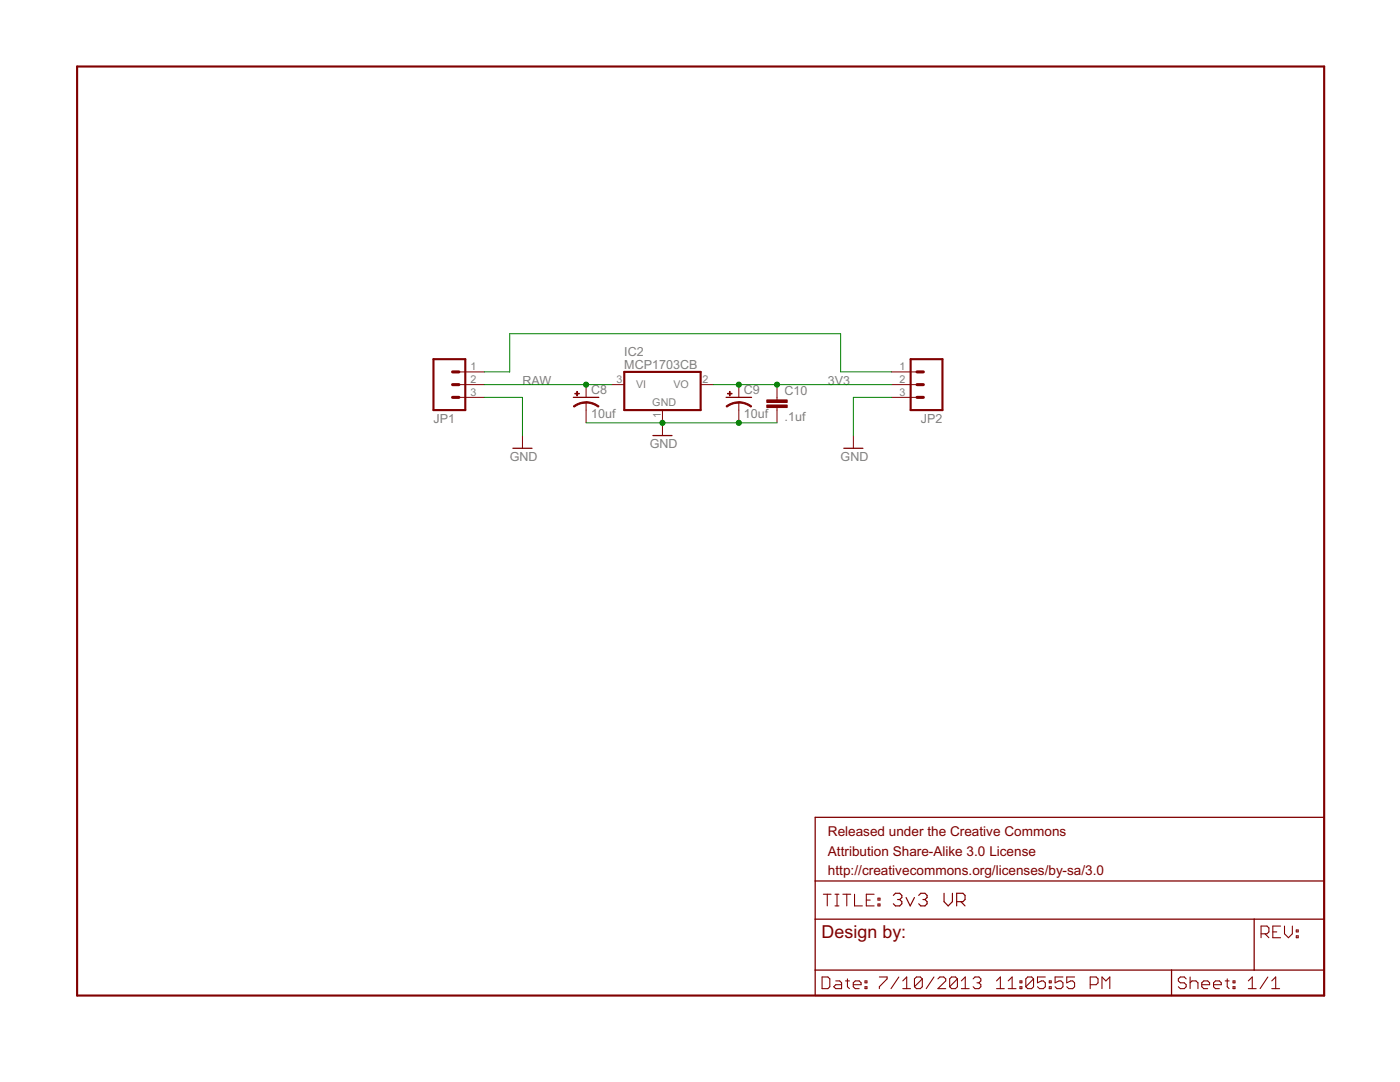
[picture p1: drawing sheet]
<?xml version="1.0" encoding="utf-8"?>
<!DOCTYPE eagle SYSTEM "eagle.dtd">
<!--
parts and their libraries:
SparkFun-Connectors: Licensing: CC v3.0 Share-Alike You are welcome to use this library for commercial purposes.
-->
<eagle version="6.4">
<drawing>
<settings>
<setting alwaysvectorfont="no"/>
<setting verticaltext="up"/>
</settings>
<grid distance="0.1" unitdist="inch" unit="inch" style="lines" multiple="1" display="no" altdistance="0.01" altunitdist="inch" altunit="inch"/>
<schematic xreflabel="%F%N/%S.%C%R" xrefpart="/%S.%C%R">
<libraries>
<library name="SparkFun">
<symbols>
<symbol name="GND">
<wire x1="-1.905" y1="0" x2="1.905" y2="0" width="0.254" layer="94"/>
<text x="-2.54" y="-2.54" size="1.778" layer="96">&gt;VALUE</text>
<pin name="GND" x="0" y="2.54" visible="off" length="short" direction="sup" rot="R270"/>
</symbol>
<symbol name="CAP_POL">
<wire x1="-2.54" y1="0" x2="2.54" y2="0" width="0.254" layer="94"/>
<wire x1="0" y1="-1.016" x2="0" y2="-2.54" width="0.1524" layer="94"/>
<wire x1="0" y1="-1" x2="2.4892" y2="-1.8542" width="0.254" layer="94" curve="-37.878202" cap="flat"/>
<wire x1="-2.4669" y1="-1.8504" x2="0" y2="-1.0161" width="0.254" layer="94" curve="-37.376341" cap="flat"/>
<text x="1.016" y="0.635" size="1.778" layer="95">&gt;NAME</text>
<text x="1.016" y="-4.191" size="1.778" layer="96">&gt;VALUE</text>
<rectangle x1="-2.253" y1="0.668" x2="-1.364" y2="0.795" layer="94"/>
<rectangle x1="-1.872" y1="0.287" x2="-1.745" y2="1.176" layer="94"/>
<pin name="+" x="0" y="2.54" visible="off" length="short" direction="pas" swaplevel="1" rot="R270"/>
<pin name="-" x="0" y="-5.08" visible="off" length="short" direction="pas" swaplevel="1" rot="R90"/>
</symbol>
<symbol name="CAP">
<wire x1="0" y1="2.54" x2="0" y2="2.032" width="0.1524" layer="94"/>
<wire x1="0" y1="0" x2="0" y2="0.508" width="0.1524" layer="94"/>
<text x="1.524" y="2.921" size="1.778" layer="95">&gt;NAME</text>
<text x="1.524" y="-2.159" size="1.778" layer="96">&gt;VALUE</text>
<rectangle x1="-2.032" y1="0.508" x2="2.032" y2="1.016" layer="94"/>
<rectangle x1="-2.032" y1="1.524" x2="2.032" y2="2.032" layer="94"/>
<pin name="1" x="0" y="5.08" visible="off" length="short" direction="pas" swaplevel="1" rot="R270"/>
<pin name="2" x="0" y="-2.54" visible="off" length="short" direction="pas" swaplevel="1" rot="R90"/>
</symbol>
</symbols>
<devicesets>
<deviceset name="GND" prefix="GND">
<gates>
<gate name="1" symbol="GND" x="0" y="0"/>
</gates>
<devices>
<device name="">
<technologies>
<technology name=""/>
</technologies>
</device>
</devices>
</deviceset>
<deviceset name="CAP_POL" prefix="C" uservalue="yes">
<gates>
<gate name="G$1" symbol="CAP_POL" x="0" y="0"/>
</gates>
<devices>
<device name="1206" package="EIA3216">
<connects>
<connect gate="G$1" pin="+" pad="A"/>
<connect gate="G$1" pin="-" pad="C"/>
</connects>
<technologies>
<technology name=""/>
</technologies>
</device>
<device name="3528" package="EIA3528">
<connects>
<connect gate="G$1" pin="+" pad="A"/>
<connect gate="G$1" pin="-" pad="C"/>
</connects>
<technologies>
<technology name=""/>
</technologies>
</device>
<device name="PTH1" package="CPOL-RADIAL-100UF-25V">
<connects>
<connect gate="G$1" pin="+" pad="1"/>
<connect gate="G$1" pin="-" pad="2"/>
</connects>
<technologies>
<technology name=""/>
</technologies>
</device>
<device name="PTH2" package="CPOL-RADIAL-10UF-25V">
<connects>
<connect gate="G$1" pin="+" pad="1"/>
<connect gate="G$1" pin="-" pad="2"/>
</connects>
<technologies>
<technology name=""/>
</technologies>
</device>
<device name="7343" package="EIA7343">
<connects>
<connect gate="G$1" pin="+" pad="A"/>
<connect gate="G$1" pin="-" pad="C"/>
</connects>
<technologies>
<technology name=""/>
</technologies>
</device>
<device name="G" package="PANASONIC_G">
<connects>
<connect gate="G$1" pin="+" pad="+"/>
<connect gate="G$1" pin="-" pad="-"/>
</connects>
<technologies>
<technology name=""/>
</technologies>
</device>
<device name="E" package="PANASONIC_E">
<connects>
<connect gate="G$1" pin="+" pad="+"/>
<connect gate="G$1" pin="-" pad="-"/>
</connects>
<technologies>
<technology name=""/>
</technologies>
</device>
<device name="C" package="PANASONIC_C">
<connects>
<connect gate="G$1" pin="+" pad="+"/>
<connect gate="G$1" pin="-" pad="-"/>
</connects>
<technologies>
<technology name=""/>
</technologies>
</device>
<device name="F80" package="NIPPON_F80">
<connects>
<connect gate="G$1" pin="+" pad="+"/>
<connect gate="G$1" pin="-" pad="-"/>
</connects>
<technologies>
<technology name=""/>
</technologies>
</device>
<device name="D" package="PANASONIC_D">
<connects>
<connect gate="G$1" pin="+" pad="+"/>
<connect gate="G$1" pin="-" pad="-"/>
</connects>
<technologies>
<technology name=""/>
</technologies>
</device>
<device name="PTH3" package="CPOL-RADIAL-1000UF-63V">
<connects>
<connect gate="G$1" pin="+" pad="1"/>
<connect gate="G$1" pin="-" pad="2"/>
</connects>
<technologies>
<technology name=""/>
</technologies>
</device>
<device name="PTH4" package="CPOL-RADIAL-1000UF-25V">
<connects>
<connect gate="G$1" pin="+" pad="1"/>
<connect gate="G$1" pin="-" pad="2"/>
</connects>
<technologies>
<technology name=""/>
</technologies>
</device>
<device name="SMD" package="VISHAY_C">
<connects>
<connect gate="G$1" pin="+" pad="+"/>
<connect gate="G$1" pin="-" pad="-"/>
</connects>
<technologies>
<technology name=""/>
</technologies>
</device>
<device name="H13" package="PANASONIC_H13">
<connects>
<connect gate="G$1" pin="+" pad="+"/>
<connect gate="G$1" pin="-" pad="-"/>
</connects>
<technologies>
<technology name=""/>
</technologies>
</device>
<device name="6032" package="EIA6032">
<connects>
<connect gate="G$1" pin="+" pad="P$1"/>
<connect gate="G$1" pin="-" pad="P$2"/>
</connects>
<technologies>
<technology name=""/>
</technologies>
</device>
<device name="EN_J2" package="EN_J2">
<connects>
<connect gate="G$1" pin="+" pad="+"/>
<connect gate="G$1" pin="-" pad="-"/>
</connects>
<technologies>
<technology name=""/>
</technologies>
</device>
</devices>
</deviceset>
<deviceset name="CAP" prefix="C" uservalue="yes">
<gates>
<gate name="G$1" symbol="CAP" x="0" y="0"/>
</gates>
<devices>
<device name="PTH" package="CAP-PTH-SMALL">
<connects>
<connect gate="G$1" pin="1" pad="1"/>
<connect gate="G$1" pin="2" pad="2"/>
</connects>
<technologies>
<technology name=""/>
</technologies>
</device>
<device name="PTH2" package="CAP-PTH-SMALL2">
<connects>
<connect gate="G$1" pin="1" pad="1"/>
<connect gate="G$1" pin="2" pad="2"/>
</connects>
<technologies>
<technology name=""/>
</technologies>
</device>
<device name="0805" package="0805">
<connects>
<connect gate="G$1" pin="1" pad="1"/>
<connect gate="G$1" pin="2" pad="2"/>
</connects>
<technologies>
<technology name=""/>
</technologies>
</device>
<device name="PTH3" package="CAP-PTH-LARGE">
<connects>
<connect gate="G$1" pin="1" pad="1"/>
<connect gate="G$1" pin="2" pad="2"/>
</connects>
<technologies>
<technology name=""/>
</technologies>
</device>
<device name="SMD" package="GRM43D">
<connects>
<connect gate="G$1" pin="1" pad="A"/>
<connect gate="G$1" pin="2" pad="C"/>
</connects>
<technologies>
<technology name=""/>
</technologies>
</device>
<device name="0603-CAP" package="0603-CAP">
<connects>
<connect gate="G$1" pin="1" pad="1"/>
<connect gate="G$1" pin="2" pad="2"/>
</connects>
<technologies>
<technology name=""/>
</technologies>
</device>
<device name="0402-CAP" package="0402-CAP">
<connects>
<connect gate="G$1" pin="1" pad="1"/>
<connect gate="G$1" pin="2" pad="2"/>
</connects>
<technologies>
<technology name=""/>
</technologies>
</device>
<device name="PTH1" package="CAP-PTH-5MM">
<connects>
<connect gate="G$1" pin="1" pad="1"/>
<connect gate="G$1" pin="2" pad="2"/>
</connects>
<technologies>
<technology name=""/>
</technologies>
</device>
<device name="_" package="AXIAL-5MM">
<connects>
<connect gate="G$1" pin="1" pad="P$1"/>
<connect gate="G$1" pin="2" pad="P$2"/>
</connects>
<technologies>
<technology name=""/>
</technologies>
</device>
<device name="1210" package="1210">
<connects>
<connect gate="G$1" pin="1" pad="1"/>
<connect gate="G$1" pin="2" pad="2"/>
</connects>
<technologies>
<technology name=""/>
</technologies>
</device>
<device name="1206" package="1206">
<connects>
<connect gate="G$1" pin="1" pad="1"/>
<connect gate="G$1" pin="2" pad="2"/>
</connects>
<technologies>
<technology name=""/>
</technologies>
</device>
<device name="ASMD" package="CTZ3">
<connects>
<connect gate="G$1" pin="1" pad="+"/>
<connect gate="G$1" pin="2" pad="-"/>
</connects>
<technologies>
<technology name=""/>
</technologies>
</device>
<device name="KIT" package="CAP-PTH-SMALL-KIT">
<connects>
<connect gate="G$1" pin="1" pad="1"/>
<connect gate="G$1" pin="2" pad="2"/>
</connects>
<technologies>
<technology name=""/>
</technologies>
</device>
</devices>
</deviceset>
</devicesets>
</library>
<library name="linear">
<symbols>
<symbol name="78XX">
<wire x1="-7.62" y1="-5.08" x2="7.62" y2="-5.08" width="0.4064" layer="94"/>
<wire x1="7.62" y1="-5.08" x2="7.62" y2="2.54" width="0.4064" layer="94"/>
<wire x1="7.62" y1="2.54" x2="-7.62" y2="2.54" width="0.4064" layer="94"/>
<wire x1="-7.62" y1="2.54" x2="-7.62" y2="-5.08" width="0.4064" layer="94"/>
<text x="-7.62" y="5.715" size="1.778" layer="95">&gt;NAME</text>
<text x="-7.62" y="3.175" size="1.778" layer="96">&gt;VALUE</text>
<text x="-2.032" y="-4.318" size="1.524" layer="95">GND</text>
<pin name="VI" x="-10.16" y="0" length="short" direction="in"/>
<pin name="GND" x="0" y="-7.62" visible="pad" length="short" direction="pas" rot="R90"/>
<pin name="VO" x="10.16" y="0" length="short" direction="pas" rot="R180"/>
</symbol>
</symbols>
<devicesets>
<deviceset name="MCP1703" prefix="IC">
<gates>
<gate name="G$1" symbol="78XX" x="0" y="0"/>
</gates>
<devices>
<device name="DB" package="SOT223">
<connects>
<connect gate="G$1" pin="GND" pad="2"/>
<connect gate="G$1" pin="VI" pad="1"/>
<connect gate="G$1" pin="VO" pad="3"/>
</connects>
<technologies>
<technology name=""/>
</technologies>
</device>
<device name="CB" package="SOT23">
<connects>
<connect gate="G$1" pin="GND" pad="1"/>
<connect gate="G$1" pin="VI" pad="3"/>
<connect gate="G$1" pin="VO" pad="2"/>
</connects>
<technologies>
<technology name=""/>
</technologies>
</device>
</devices>
</deviceset>
</devicesets>
</library>
<library name="SparkFun-Connectors">
<symbols>
<symbol name="M03">
<wire x1="3.81" y1="-5.08" x2="-2.54" y2="-5.08" width="0.4064" layer="94"/>
<wire x1="1.27" y1="2.54" x2="2.54" y2="2.54" width="0.6096" layer="94"/>
<wire x1="1.27" y1="0" x2="2.54" y2="0" width="0.6096" layer="94"/>
<wire x1="1.27" y1="-2.54" x2="2.54" y2="-2.54" width="0.6096" layer="94"/>
<wire x1="-2.54" y1="5.08" x2="-2.54" y2="-5.08" width="0.4064" layer="94"/>
<wire x1="3.81" y1="-5.08" x2="3.81" y2="5.08" width="0.4064" layer="94"/>
<wire x1="-2.54" y1="5.08" x2="3.81" y2="5.08" width="0.4064" layer="94"/>
<text x="-2.54" y="-7.62" size="1.778" layer="96">&gt;VALUE</text>
<text x="-2.54" y="5.842" size="1.778" layer="95">&gt;NAME</text>
<pin name="1" x="7.62" y="-2.54" visible="pad" length="middle" direction="pas" swaplevel="1" rot="R180"/>
<pin name="2" x="7.62" y="0" visible="pad" length="middle" direction="pas" swaplevel="1" rot="R180"/>
<pin name="3" x="7.62" y="2.54" visible="pad" length="middle" direction="pas" swaplevel="1" rot="R180"/>
</symbol>
</symbols>
<devicesets>
<deviceset name="M03" prefix="JP" uservalue="yes">
<gates>
<gate name="G$1" symbol="M03" x="-2.54" y="0"/>
</gates>
<devices>
<device name="PTH" package="1X03">
<connects>
<connect gate="G$1" pin="1" pad="1"/>
<connect gate="G$1" pin="2" pad="2"/>
<connect gate="G$1" pin="3" pad="3"/>
</connects>
<technologies>
<technology name=""/>
</technologies>
</device>
<device name="POLAR" package="MOLEX-1X3">
<connects>
<connect gate="G$1" pin="1" pad="1"/>
<connect gate="G$1" pin="2" pad="2"/>
<connect gate="G$1" pin="3" pad="3"/>
</connects>
<technologies>
<technology name=""/>
</technologies>
</device>
<device name="SCREW" package="SCREWTERMINAL-3.5MM-3">
<connects>
<connect gate="G$1" pin="1" pad="1"/>
<connect gate="G$1" pin="2" pad="2"/>
<connect gate="G$1" pin="3" pad="3"/>
</connects>
<technologies>
<technology name=""/>
</technologies>
</device>
<device name="LOCK" package="1X03_LOCK">
<connects>
<connect gate="G$1" pin="1" pad="1"/>
<connect gate="G$1" pin="2" pad="2"/>
<connect gate="G$1" pin="3" pad="3"/>
</connects>
<technologies>
<technology name=""/>
</technologies>
</device>
<device name="LOCK_LONGPADS" package="1X03_LOCK_LONGPADS">
<connects>
<connect gate="G$1" pin="1" pad="1"/>
<connect gate="G$1" pin="2" pad="2"/>
<connect gate="G$1" pin="3" pad="3"/>
</connects>
<technologies>
<technology name=""/>
</technologies>
</device>
<device name="POLAR_LOCK" package="MOLEX-1X3_LOCK">
<connects>
<connect gate="G$1" pin="1" pad="1"/>
<connect gate="G$1" pin="2" pad="2"/>
<connect gate="G$1" pin="3" pad="3"/>
</connects>
<technologies>
<technology name=""/>
</technologies>
</device>
<device name="SCREW_LOCK" package="SCREWTERMINAL-3.5MM-3_LOCK.007S">
<connects>
<connect gate="G$1" pin="1" pad="1"/>
<connect gate="G$1" pin="2" pad="2"/>
<connect gate="G$1" pin="3" pad="3"/>
</connects>
<technologies>
<technology name=""/>
</technologies>
</device>
<device name="1X03_NO_SILK" package="1X03_NO_SILK">
<connects>
<connect gate="G$1" pin="1" pad="1"/>
<connect gate="G$1" pin="2" pad="2"/>
<connect gate="G$1" pin="3" pad="3"/>
</connects>
<technologies>
<technology name=""/>
</technologies>
</device>
<device name="LONGPADS" package="1X03_LONGPADS">
<connects>
<connect gate="G$1" pin="1" pad="1"/>
<connect gate="G$1" pin="2" pad="2"/>
<connect gate="G$1" pin="3" pad="3"/>
</connects>
<technologies>
<technology name=""/>
</technologies>
</device>
<device name="JST-PTH" package="JST-3-PTH">
<connects>
<connect gate="G$1" pin="1" pad="1"/>
<connect gate="G$1" pin="2" pad="2"/>
<connect gate="G$1" pin="3" pad="3"/>
</connects>
<technologies>
<technology name=""/>
</technologies>
</device>
<device name="POGO_PIN_HOLES_ONLY" package="1X03_PP_HOLES_ONLY">
<connects>
<connect gate="G$1" pin="1" pad="1"/>
<connect gate="G$1" pin="2" pad="2"/>
<connect gate="G$1" pin="3" pad="3"/>
</connects>
<technologies>
<technology name=""/>
</technologies>
</device>
<device name="-SCREW-5MM" package="SCREWTERMINAL-5MM-3">
<connects>
<connect gate="G$1" pin="1" pad="1"/>
<connect gate="G$1" pin="2" pad="2"/>
<connect gate="G$1" pin="3" pad="3"/>
</connects>
<technologies>
<technology name=""/>
</technologies>
</device>
<device name="LOCK_NO_SILK" package="1X03_LOCK_NO_SILK">
<connects>
<connect gate="G$1" pin="1" pad="1"/>
<connect gate="G$1" pin="2" pad="2"/>
<connect gate="G$1" pin="3" pad="3"/>
</connects>
<technologies>
<technology name=""/>
</technologies>
</device>
<device name="" package="JST-3-SMD">
<connects>
<connect gate="G$1" pin="1" pad="1"/>
<connect gate="G$1" pin="2" pad="2"/>
<connect gate="G$1" pin="3" pad="3"/>
</connects>
<technologies>
<technology name=""/>
</technologies>
</device>
<device name="SMD" package="1X03-1MM-RA">
<connects>
<connect gate="G$1" pin="1" pad="1"/>
<connect gate="G$1" pin="2" pad="2"/>
<connect gate="G$1" pin="3" pad="3"/>
</connects>
<technologies>
<technology name=""/>
</technologies>
</device>
<device name="SMD_RA_FEMALE" package="1X03_SMD_RA_FEMALE">
<connects>
<connect gate="G$1" pin="1" pad="1"/>
<connect gate="G$1" pin="2" pad="2"/>
<connect gate="G$1" pin="3" pad="3"/>
</connects>
<technologies>
<technology name="">
<attribute name="PROD_ID" value="CONN-10926"/>
<attribute name="VALUE" value="1x3 RA Female .1&quot;"/>
</technology>
</technologies>
</device>
<device name="SMD_RA_MALE" package="1X03_SMD_RA_MALE">
<connects>
<connect gate="G$1" pin="1" pad="1"/>
<connect gate="G$1" pin="2" pad="2"/>
<connect gate="G$1" pin="3" pad="3"/>
</connects>
<technologies>
<technology name="">
<attribute name="PROD_ID" value="CONN-10925"/>
</technology>
</technologies>
</device>
</devices>
</deviceset>
</devicesets>
</library>
<library name="SparkFun-Aesthetics">
<symbols>
<symbol name="LETTER_L">
<wire x1="0" y1="185.42" x2="248.92" y2="185.42" width="0.4064" layer="94"/>
<wire x1="248.92" y1="185.42" x2="248.92" y2="0" width="0.4064" layer="94"/>
<wire x1="0" y1="185.42" x2="0" y2="0" width="0.4064" layer="94"/>
<wire x1="0" y1="0" x2="248.92" y2="0" width="0.4064" layer="94"/>
</symbol>
<symbol name="DOCFIELD">
<wire x1="0" y1="0" x2="71.12" y2="0" width="0.254" layer="94"/>
<wire x1="101.6" y1="15.24" x2="87.63" y2="15.24" width="0.254" layer="94"/>
<wire x1="0" y1="0" x2="0" y2="5.08" width="0.254" layer="94"/>
<wire x1="0" y1="5.08" x2="71.12" y2="5.08" width="0.254" layer="94"/>
<wire x1="0" y1="5.08" x2="0" y2="15.24" width="0.254" layer="94"/>
<wire x1="101.6" y1="15.24" x2="101.6" y2="5.08" width="0.254" layer="94"/>
<wire x1="71.12" y1="5.08" x2="71.12" y2="0" width="0.254" layer="94"/>
<wire x1="71.12" y1="5.08" x2="87.63" y2="5.08" width="0.254" layer="94"/>
<wire x1="71.12" y1="0" x2="101.6" y2="0" width="0.254" layer="94"/>
<wire x1="87.63" y1="15.24" x2="87.63" y2="5.08" width="0.254" layer="94"/>
<wire x1="87.63" y1="15.24" x2="0" y2="15.24" width="0.254" layer="94"/>
<wire x1="87.63" y1="5.08" x2="101.6" y2="5.08" width="0.254" layer="94"/>
<wire x1="101.6" y1="5.08" x2="101.6" y2="0" width="0.254" layer="94"/>
<wire x1="0" y1="15.24" x2="0" y2="22.86" width="0.254" layer="94"/>
<wire x1="101.6" y1="35.56" x2="0" y2="35.56" width="0.254" layer="94"/>
<wire x1="101.6" y1="35.56" x2="101.6" y2="22.86" width="0.254" layer="94"/>
<wire x1="0" y1="22.86" x2="101.6" y2="22.86" width="0.254" layer="94"/>
<wire x1="0" y1="22.86" x2="0" y2="35.56" width="0.254" layer="94"/>
<wire x1="101.6" y1="22.86" x2="101.6" y2="15.24" width="0.254" layer="94"/>
<text x="1.27" y="1.27" size="2.54" layer="94" font="vector">Date:</text>
<text x="12.7" y="1.27" size="2.54" layer="94" font="vector">&gt;LAST_DATE_TIME</text>
<text x="72.39" y="1.27" size="2.54" layer="94" font="vector">Sheet:</text>
<text x="86.36" y="1.27" size="2.54" layer="94" font="vector">&gt;SHEET</text>
<text x="88.9" y="11.43" size="2.54" layer="94" font="vector">REV:</text>
<text x="1.524" y="17.78" size="2.54" layer="94" font="vector">TITLE:</text>
<text x="15.494" y="17.78" size="2.7432" layer="94" font="vector">&gt;DRAWING_NAME</text>
<text x="2.54" y="31.75" size="1.9304" layer="94">Released under the Creative Commons</text>
<text x="2.54" y="27.94" size="1.9304" layer="94">Attribution Share-Alike 3.0 License</text>
<text x="2.54" y="24.13" size="1.9304" layer="94">http://creativecommons.org/licenses/by-sa/3.0</text>
<text x="1.27" y="11.43" size="2.54" layer="94">Design by:</text>
</symbol>
</symbols>
<devicesets>
<deviceset name="FRAME-LETTER" prefix="FRAME">
<gates>
<gate name="G$1" symbol="LETTER_L" x="0" y="0"/>
<gate name="G$2" symbol="DOCFIELD" x="147.32" y="0" addlevel="must"/>
</gates>
<devices>
<device name="" package="CREATIVE_COMMONS">
<technologies>
<technology name=""/>
</technologies>
</device>
</devices>
</deviceset>
</devicesets>
</library>
</libraries>
<attributes>
</attributes>
<variantdefs>
</variantdefs>
<classes>
<class number="0" name="default" width="0" drill="0">
</class>
</classes>
<parts>
<part name="IC2" library="linear" deviceset="MCP1703" device="CB"/>
<part name="C8" library="SparkFun" deviceset="CAP_POL" device="1206" value="10uf"/>
<part name="C9" library="SparkFun" deviceset="CAP_POL" device="1206" value="10uf"/>
<part name="GND6" library="SparkFun" deviceset="GND" device=""/>
<part name="C10" library="SparkFun" deviceset="CAP" device="0402-CAP" value=".1uf"/>
<part name="JP1" library="SparkFun-Connectors" deviceset="M03" device="1X03_NO_SILK"/>
<part name="JP2" library="SparkFun-Connectors" deviceset="M03" device="1X03_NO_SILK"/>
<part name="GND1" library="SparkFun" deviceset="GND" device=""/>
<part name="GND2" library="SparkFun" deviceset="GND" device=""/>
<part name="FRAME1" library="SparkFun-Aesthetics" deviceset="FRAME-LETTER" device=""/>
</parts>
<sheets>
<sheet>
<plain>
</plain>
<instances>
<instance part="IC2" gate="G$1" x="116.84" y="121.92"/>
<instance part="C8" gate="G$1" x="101.6" y="119.38"/>
<instance part="C9" gate="G$1" x="132.08" y="119.38"/>
<instance part="GND6" gate="1" x="116.84" y="111.76"/>
<instance part="C10" gate="G$1" x="139.7" y="116.84"/>
<instance part="JP1" gate="G$1" x="73.66" y="121.92" rot="MR180"/>
<instance part="JP2" gate="G$1" x="170.18" y="121.92" rot="R180"/>
<instance part="GND1" gate="1" x="88.9" y="109.22"/>
<instance part="GND2" gate="1" x="154.94" y="109.22"/>
<instance part="FRAME1" gate="G$1" x="0" y="0"/>
<instance part="FRAME1" gate="G$2" x="147.32" y="0"/>
</instances>
<busses>
</busses>
<nets>
<net name="GND" class="0">
<segment>
<wire x1="101.6" y1="114.3" x2="116.84" y2="114.3" width="0.1524" layer="91"/>
<wire x1="116.84" y1="114.3" x2="132.08" y2="114.3" width="0.1524" layer="91"/>
<wire x1="132.08" y1="114.3" x2="139.7" y2="114.3" width="0.1524" layer="91"/>
<junction x="116.84" y="114.3"/>
<junction x="132.08" y="114.3"/>
<pinref part="IC2" gate="G$1" pin="GND"/>
<pinref part="GND6" gate="1" pin="GND"/>
<pinref part="C8" gate="G$1" pin="-"/>
<pinref part="C9" gate="G$1" pin="-"/>
<pinref part="C10" gate="G$1" pin="2"/>
</segment>
<segment>
<pinref part="GND1" gate="1" pin="GND"/>
<wire x1="88.9" y1="119.38" x2="88.9" y2="111.76" width="0.1524" layer="91"/>
<pinref part="JP1" gate="G$1" pin="3"/>
<wire x1="81.28" y1="119.38" x2="88.9" y2="119.38" width="0.1524" layer="91"/>
</segment>
<segment>
<pinref part="GND2" gate="1" pin="GND"/>
<wire x1="154.94" y1="119.38" x2="154.94" y2="111.76" width="0.1524" layer="91"/>
<pinref part="JP2" gate="G$1" pin="3"/>
<wire x1="162.56" y1="119.38" x2="154.94" y2="119.38" width="0.1524" layer="91"/>
</segment>
</net>
<net name="RAW" class="0">
<segment>
<wire x1="106.68" y1="121.92" x2="101.6" y2="121.92" width="0.1524" layer="91"/>
<pinref part="IC2" gate="G$1" pin="VI"/>
<pinref part="C8" gate="G$1" pin="+"/>
<label x="88.9" y="121.92" size="1.778" layer="95"/>
<pinref part="JP1" gate="G$1" pin="2"/>
<wire x1="81.28" y1="121.92" x2="101.6" y2="121.92" width="0.1524" layer="91"/>
<junction x="101.6" y="121.92"/>
</segment>
</net>
<net name="3V3" class="0">
<segment>
<wire x1="127" y1="121.92" x2="132.08" y2="121.92" width="0.1524" layer="91"/>
<wire x1="132.08" y1="121.92" x2="139.7" y2="121.92" width="0.1524" layer="91"/>
<junction x="132.08" y="121.92"/>
<pinref part="IC2" gate="G$1" pin="VO"/>
<pinref part="C9" gate="G$1" pin="+"/>
<pinref part="C10" gate="G$1" pin="1"/>
<label x="149.86" y="121.92" size="1.778" layer="95"/>
<pinref part="JP2" gate="G$1" pin="2"/>
<wire x1="139.7" y1="121.92" x2="162.56" y2="121.92" width="0.1524" layer="91"/>
<junction x="139.7" y="121.92"/>
</segment>
</net>
<net name="N$1" class="0">
<segment>
<pinref part="JP1" gate="G$1" pin="1"/>
<wire x1="81.28" y1="124.46" x2="86.36" y2="124.46" width="0.1524" layer="91"/>
<wire x1="86.36" y1="124.46" x2="86.36" y2="132.08" width="0.1524" layer="91"/>
<wire x1="86.36" y1="132.08" x2="152.4" y2="132.08" width="0.1524" layer="91"/>
<wire x1="152.4" y1="132.08" x2="152.4" y2="124.46" width="0.1524" layer="91"/>
<pinref part="JP2" gate="G$1" pin="1"/>
<wire x1="152.4" y1="124.46" x2="162.56" y2="124.46" width="0.1524" layer="91"/>
</segment>
</net>
</nets>
</sheet>
</sheets>
<errors>
<approved hash="115,1,78.0627,120.455,JP1,,,,,"/>
<approved hash="115,1,165.777,120.455,JP2,,,,,"/>
</errors>
</schematic>
</drawing>
</eagle>
